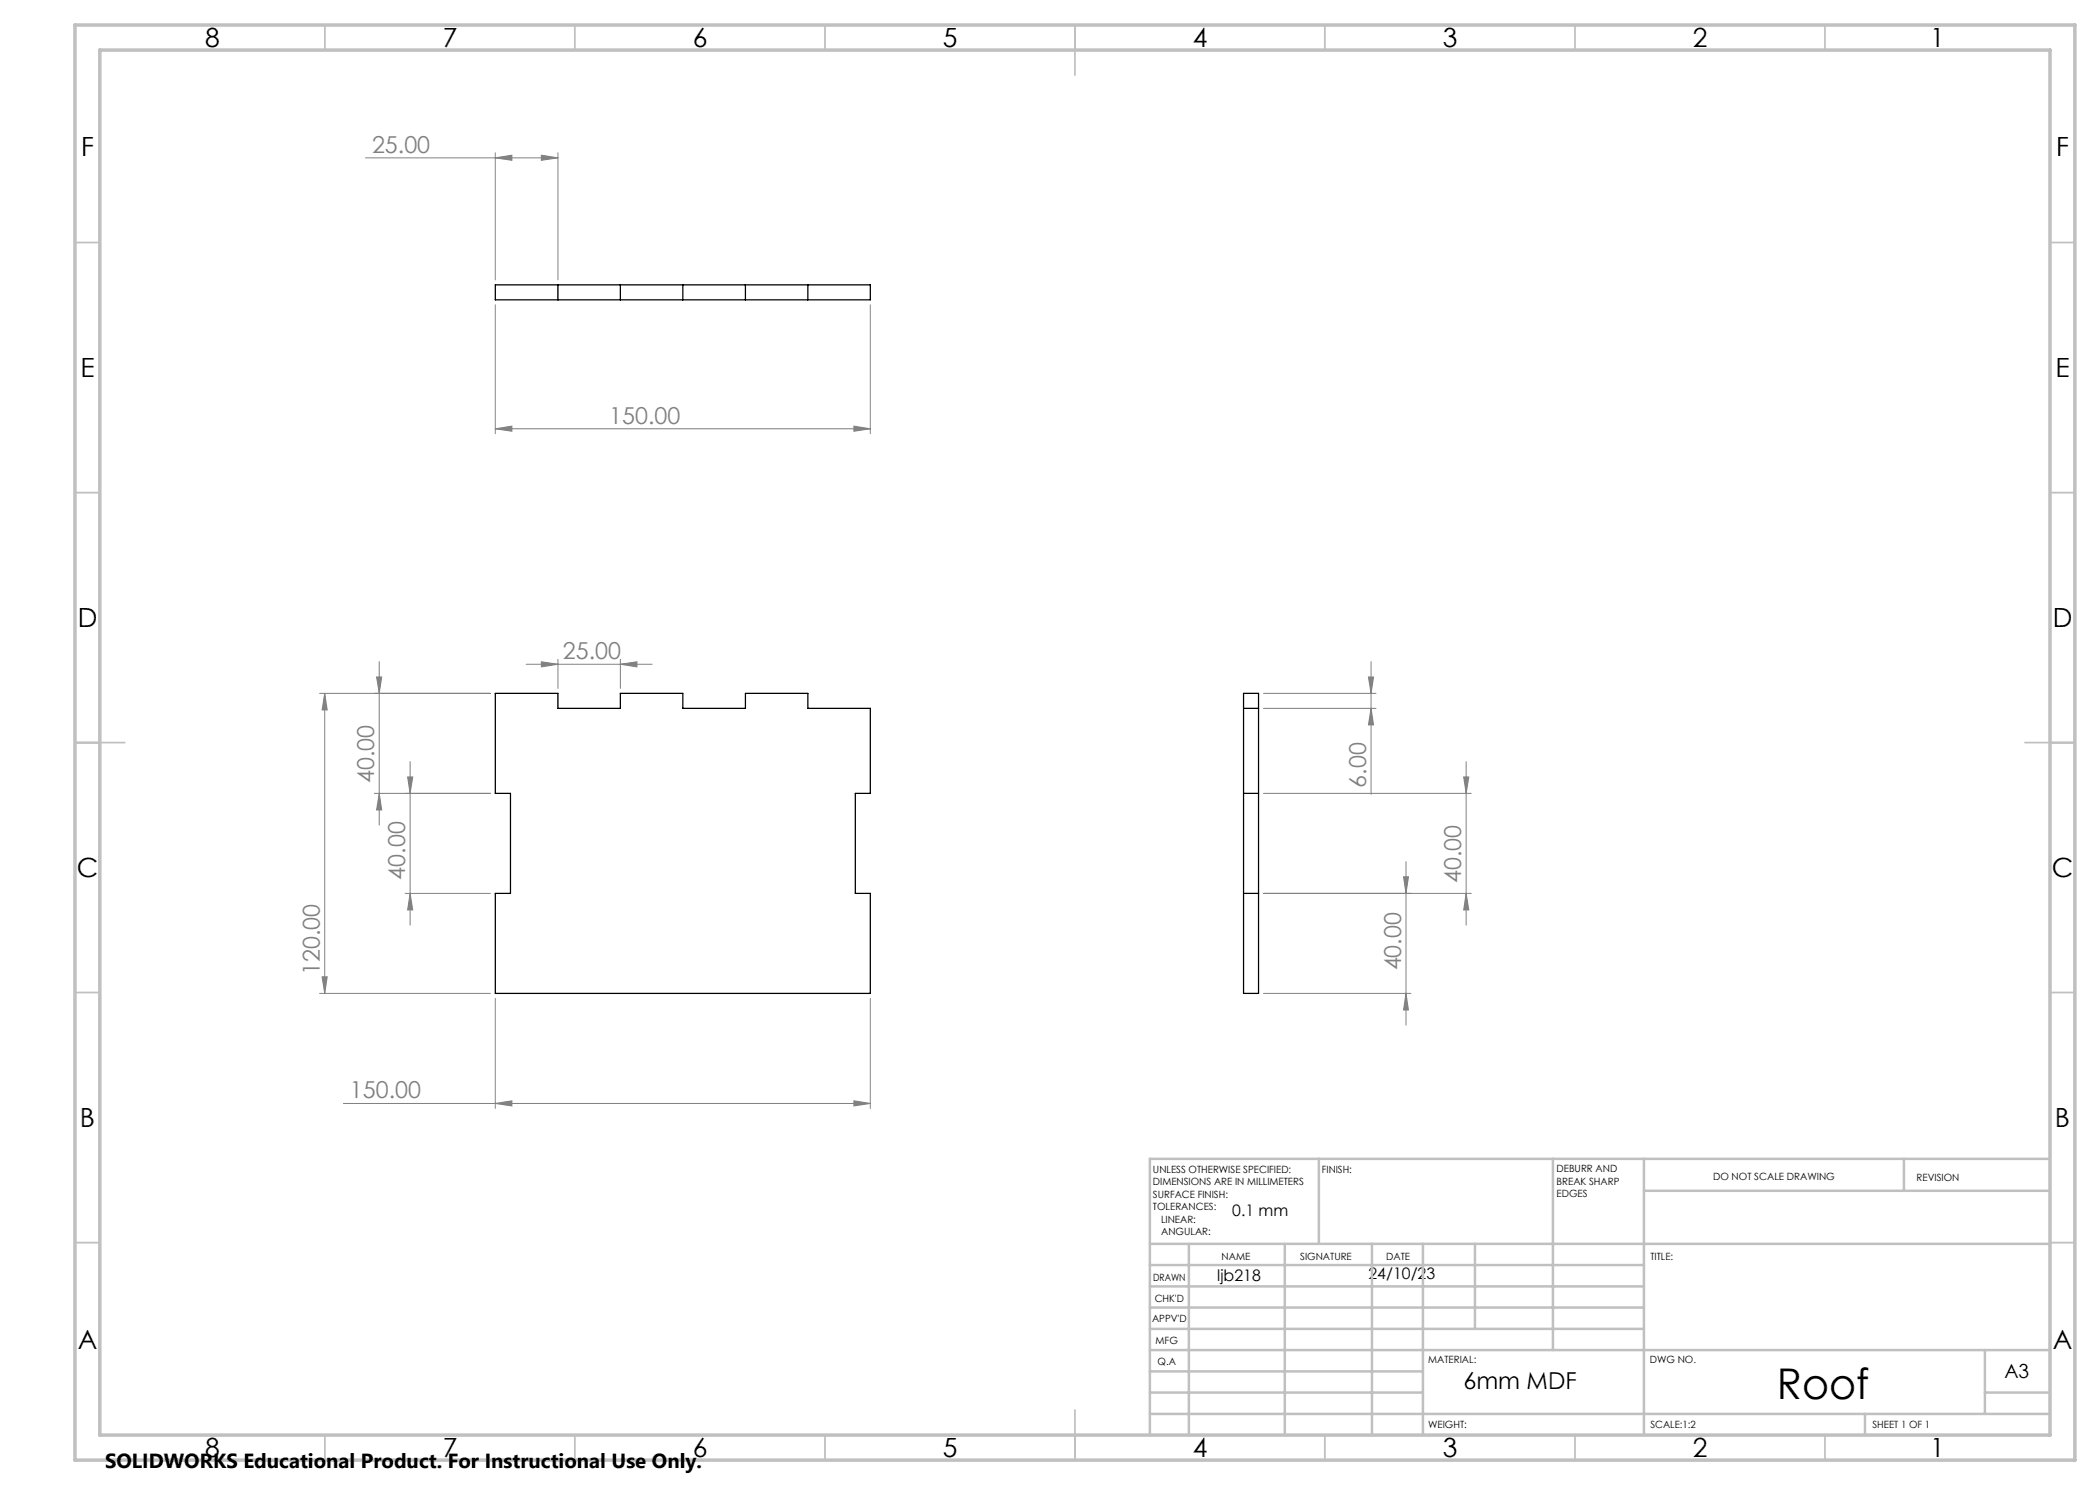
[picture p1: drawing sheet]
<svg xmlns="http://www.w3.org/2000/svg" width="420mm" height="297mm" viewBox="0 0 420 297" stroke-linecap="round" stroke-linejoin="round" font-family="sans-serif">
<path d="M99.1 57h75v3h-75zM111.6 57v3M124.1 57v3M136.6 57v3M149.1 57v3M161.6 57v3M99.1 138.7h12.5v3h12.5v-3h12.5v3h12.5v-3h12.5v3h12.5v17h-3v20h3v20h-75v-20h3v-20h-3zM248.7 138.7h3v60h-3zM248.7 141.7h3M248.7 158.7h3M248.7 178.7h3" fill="none" stroke="#000" stroke-width=".25"/>
<g fill="none" stroke="#808080" stroke-width=".2">
<path d="M73.1 31.6h38.5M99.1 31.6l3.3-.6v1.1zM99.1 30.5v25.5M108.3 31l3.3 .6-3.3 .5zM111.6 30.5v25.5M99.1 61v25.7M174.1 61v25.7M99.1 85.8l3.3-.6v1.1zM99.1 85.8h75M170.8 85.2l3.3 .6-3.3 .5zM63.9 138.7h34.2M64.9 138.7v60"/>
<path d="M64.9 138.7l.5 3.3h-1zM75.3 135.4h1l-.5 3.3zM75.8 132.3v32.7M105.2 132.9h25.2M108.3 132.4l3.3 .5-3.3 .5zM111.6 131.9v5.8M124.1 132.9l3.3-.5v1zM124.1 131.9v5.8M252.7 138.7h22.5M273.7 135.4h1l-.5 3.3zM274.2 132.3v26.6M74.9 158.7h23.2"/>
<path d="M75.8 158.7l.5 3.3h-1zM81.5 155.4h1l-.5 3.3zM82 152.3v32.7M252.7 141.7h22.5M252.7 158.7h41.6M274.2 141.7l.5 3.3h-1zM292.7 155.4h1.1l-.6 3.3zM293.2 152.3v32.7M81 178.7h17.1M82 178.7l.5 3.3h-1zM252.7 178.7h41.6M280.7 175.4h1l-.5 3.3z"/>
<path d="M281.2 172.3v32.7M293.2 178.7l.6 3.3h-1.1zM63.9 198.7h34.2M64.4 195.4h1l-.5 3.3zM99.1 199.7v22M174.1 199.7v22M252.7 198.7h29.5M281.2 198.7l.5 3.3h-1zM68.7 220.7h105.4M99.1 220.7l3.3-.5v1zM170.8 220.2l3.3 .5-3.3 .5z"/>
</g>
<g fill="none" stroke="#c0c0c0" stroke-width=".35">
<path d="M65 5v5M115 5v5M165 5v5M215 5v10M265 5v5M315 5v5M365 5v5M15 48.5h5M410 48.5h5M15 98.5h5M410 98.5h5M15 148.5h10"/>
<path d="M405 148.5h10M15 198.5h5M410 198.5h5M15 248.5h5M410 248.5h5M65 287v5M115 287v5M165 287v5M215 282v10M265 287v5M315 287v5M365 287v5"/>
</g>
<g fill="none" stroke="#c0c0c0" stroke-width=".5">
<path d="M263.8 231.8v17M310.6 231.8v38.2M328.8 231.8v55.2M328.8 238.2h81.2M380.8 231.8v6.4M410 231.8h-180v55.2M230 248.8h180M230 257.3h98.8M230 253h98.8M237.8 248.8v38.2M257 248.8v38.2M274.4 248.8v38.2"/>
<path d="M284.6 248.8v38.2M295 248.8v17M230 265.8h98.8M230 261.5h98.8M230 278.5h54.6M230 274.3h54.6M230 270h180M397 278.5h13M397 270v12.8M230 282.8h180M373 282.8v4.2"/>
</g>
<path d="M15 5h400v287h-400zM20 10h390v277h-390z" fill="none" stroke="#c0c0c0" stroke-width=".7"/>
<g fill="#808080">
<path d="M108.3 132.4l3.3 .5-3.3 .5zM124.1 132.9l3.3-.5v1zM99.1 31.6l3.3-.6v1.1zM108.3 31l3.3 .6-3.3 .5z"/>
<path d="M99.1 220.7l3.3-.5v1zM170.8 220.2l3.3 .5-3.3 .5z"/>
<path d="M170.8 85.2l3.3 .6-3.3 .5zM99.1 85.8l3.3-.6v1.1z"/>
<path d="M273.7 135.4h1l-.5 3.3zM274.2 141.7l.5 3.3h-1z"/>
<path d="M82 178.7l.5 3.3h-1zM81.5 155.4h1l-.5 3.3z"/>
<path d="M75.3 135.4h1l-.5 3.3zM75.8 158.7l.5 3.3h-1zM64.9 138.7l.5 3.3h-1zM64.4 195.4h1l-.5 3.3zM280.7 175.4h1l-.5 3.3zM281.2 198.7l.5 3.3h-1zM292.7 155.4h1.1l-.6 3.3zM293.2 178.7l.6 3.3h-1.1z"/>
</g>
<text font-size="8.5" x="355.4" y="279.7">Roof</text>
<g font-size="5.3">
<text x="41" y="9.5">8</text>
<text x="88.5" y="9.5">7</text>
<text x="138.5" y="9.5">6</text>
<text x="188.5" y="9.5">5</text>
<text x="238.5" y="9.5">4</text>
<text x="288.5" y="9.5">3</text>
<text x="338.5" y="9.5">2</text>
<text x="386" y="9.5">1</text>
<text x="16.2" y="31.2">F</text>
<text x="411.2" y="31.2">F</text>
<text x="16.1" y="75.5">E</text>
<text x="411.1" y="75.5">E</text>
<text x="15.5" y="125.5">D</text>
<text x="410.5" y="125.5">D</text>
<text x="15.4" y="175.5">C</text>
<text x="410.4" y="175.5">C</text>
<text x="16" y="225.5">B</text>
<text x="411" y="225.5">B</text>
<text x="15.5" y="269.7">A</text>
<text x="410.5" y="269.7">A</text>
<text x="41" y="291.5">8</text>
<text x="88.5" y="291.5">7</text>
<text x="138.5" y="291.5">6</text>
<text x="188.5" y="291.5">5</text>
<text x="238.5" y="291.5">4</text>
<text x="288.5" y="291.5">3</text>
<text x="338.5" y="291.5">2</text>
<text x="386" y="291.5">1</text>
</g>
<g font-size="4.7" fill="#808080">
<text x="74.4" y="30.5">25.00</text>
<text x="121.8" y="84.7">150.00</text>
<text x="112.6" y="131.8">25.00</text>
<text x="74.8" y="156.7" transform="rotate(-90 74.8 156.7)">40.00</text>
<text x="273.2" y="157.5" transform="rotate(-90 273.2 157.5)">6.00</text>
<text x="81" y="175.9" transform="rotate(-90 81 175.9)">40.00</text>
<text x="292.2" y="176.6" transform="rotate(-90 292.2 176.6)">40.00</text>
<text x="63.9" y="195" transform="rotate(-90 63.9 195)">120.00</text>
<text x="280.2" y="194.1" transform="rotate(-90 280.2 194.1)">40.00</text>
<text x="70" y="219.6">150.00</text>
</g>
<text font-size="4.7" x="292.7" y="277.8">6mm MDF</text>
<text font-size="4.1" x="21" y="293.7">SOLIDWORKS Educational Product. For Instructional Use Only.</text>
<text font-size="3.9" x="400.9" y="275.5">A3</text>
<g font-size="3.2">
<text x="246.5" y="243.1">0.1 mm</text>
<text x="243.5" y="256.2">ljb218</text>
<text x="273.7" y="255.8">24/10/23</text>
</g>
<g font-size="2">
<text x="230.6" y="234.6">UNLESS OTHERWISE SPECIFIED:</text>
<text x="230.6" y="237.1">DIMENSIONS ARE IN MILLIMETERS</text>
<text x="230.6" y="239.6">SURFACE FINISH:</text>
<text x="264.4" y="234.6">FINISH:</text>
<text x="311.3" y="234.5">DEBURR AND</text>
<text x="311.3" y="237">BREAK SHARP</text>
<text x="311.3" y="239.5">EDGES</text>
<text x="342.6" y="236">DO NOT SCALE DRAWING</text>
<text x="383.3" y="236.2">REVISION</text>
<text x="230.6" y="242.1">TOLERANCES:</text>
<text x="232.2" y="244.6">LINEAR:</text>
<text x="232.2" y="247.1">ANGULAR:</text>
<text x="244.3" y="252">NAME</text>
<text x="260" y="251.9">SIGNATURE</text>
<text x="277.2" y="251.9">DATE</text>
<text x="330.1" y="251.9">TITLE:</text>
<text x="230.6" y="256.1">DRAWN</text>
<text x="230.9" y="260.3">CHK'D</text>
<text x="230.4" y="264.4">APPV'D</text>
<text x="231.1" y="268.8">MFG</text>
<text x="231.5" y="273">Q.A</text>
<text x="285.6" y="272.5">MATERIAL:</text>
<text x="330" y="272.5">DWG NO.</text>
<text x="285.6" y="285.5">WEIGHT:</text>
<text x="330.1" y="285.6">SCALE:1:2</text>
<text x="374.5" y="285.6">SHEET 1 OF 1</text>
</g>
</svg>
